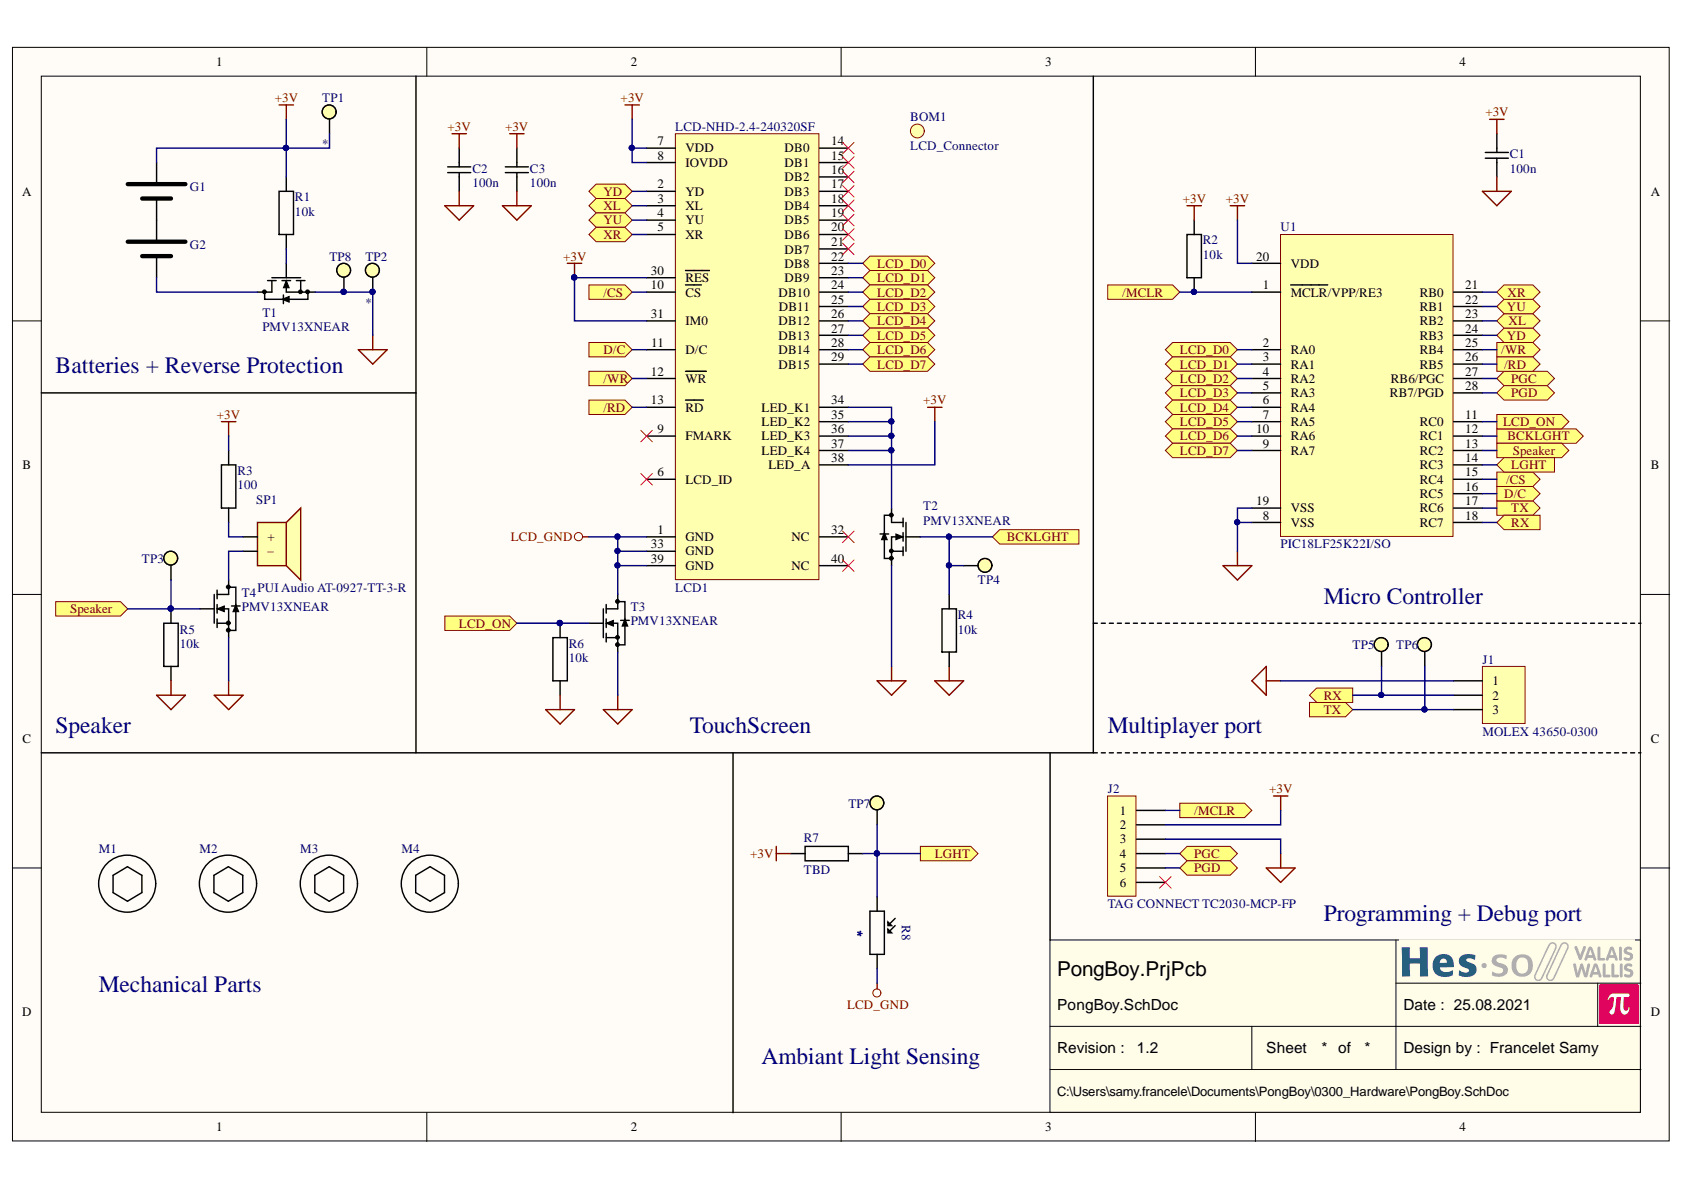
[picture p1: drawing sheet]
# Altium project PongBoy.PrjPcb
SchematicRevision: 1.4; SchematicDesigner: Francelet Samy; SchematicDate: 26.08.2021; PcbRevision: 1.1; PcbDesigner: Francelet Samy; PcbDate: 26.08.2021
1 sheet, 35 parts. Net scope: flat (ports and power ports of the same name join across sheets).
Board file: PongBoy.PcbDoc

## Sheet PongBoy.SchDoc
size A4; CompanyName: HESSO; Address1: Route du Rawyl 47; Address2: 1950 Sion; Address3: Switzerland; PageSetup: Record=PageOptions¦CenterHorizontal=True¦CenterVertical=True¦PrintScale=1.00¦XCorrection=1.00¦YCorrection=1.00¦PrintKind=1¦BorderSize=5000000¦LeftOffset=0¦BottomOffset=0¦Orientation=2¦PaperLength=1000¦PaperWidth=1000¦Scale=100¦PaperSource=15¦PrintQuality=1200¦MediaType=1¦DitherType=10¦PrintScaleMode=1¦PaperKind=A4¦PaperIndex=9

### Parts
BOM1  LCD_Connector
C1  100n  [CAPACITOR 2012 REFLOW]
C2  100n  [CAPACITOR 2012 REFLOW]
C3  100n  [CAPACITOR 2012 REFLOW]
G1  AAA Battery Holder  [1.5V Cell AAA/LR03]  (value not drawn)
G2  AAA Battery Holder  [1.5V Cell AAA/LR03]  (value not drawn)
J1  MOLEX 43650-0300  [MOLEX 43650-0300]
J2  TAG CONNECT TC2030-MCP-FP  [TAG CONNECT TC2030-MCP-FP]
LCD1  LCD-NHD-2.4-240320SF  [LCD-NHD-2.4-240320SF]
M1  M3x20  [Screw Hex Socket M3X5 Unconnected]  (value not drawn)
M2  M3x20  [Screw Hex Socket M3X5 Unconnected]  (value not drawn)
M3  M3x20  [Screw Hex Socket M3X5 Unconnected]  (value not drawn)
M4  M3x20  [Screw Hex Socket M3X5 Unconnected]  (value not drawn)
R1  10k  [RESISTOR 2012 REFLOW]
R2  10k  [RESISTOR 2012 REFLOW]
R3  100  [RESISTOR 2012 REFLOW]
R4  10k  [RESISTOR 2012 REFLOW]
R5  10k  [RESISTOR 2012 REFLOW]
R6  10k  [RESISTOR 2012 REFLOW]
R7  TBD  [RESISTOR 2012 REFLOW]
R8  *  [LDR VT900]
SP1  PUI Audio AT-0927-TT-3-R  [Speaker PUI Audio AT-0927-TT-3-R]
T1  PMV13XNEAR  [SOT23 P0.95 C1.6x3.0 H1.3]
T2  PMV13XNEAR  [SOT23 P0.95 C1.6x3.0 H1.3]
T3  PMV13XNEAR  [SOT23 P0.95 C1.6x3.0 H1.3]
T4  PMV13XNEAR  [SOT23 P0.95 C1.6x3.0 H1.3]
TP1  *  [Pad D2.0]  (no BOM)
TP2  *  [Pad D2.0]  (no BOM)
TP3  *  [Test Point Vogt 1016L.68M]  (value not drawn)
TP4  *  [Test Point Vogt 1016L.68M]  (value not drawn)
TP5  *  [Test Point Vogt 1016L.68M]  (value not drawn)
TP6  *  [Test Point Vogt 1016L.68M]  (value not drawn)
TP7  *  [Test Point Vogt 1016L.68M]  (value not drawn)
TP8  *  [Test Point Vogt 1016L.68M]  (value not drawn)
U1  PIC18LF25K22I/SO  [SO28 P1.27 C7.5X17.9 H2.7]

### Ports
/CS (in), /CS (out), /MCLR (in), /MCLR (out), /RD (in), /RD (out), /WR (in), /WR (out), BCKLGHT (in), BCKLGHT (out), D/C (in), D/C (out), LCD_D0 (bidir), LCD_D1 (bidir), LCD_D2 (bidir), LCD_D3 (bidir), LCD_D4 (bidir), LCD_D5 (bidir), LCD_D6 (bidir), LCD_D7 (bidir), LCD_ON (in), LCD_ON (out), LGHT (in), LGHT (out), PGC (bidir), PGD (bidir), RX (in), RX (out), Speaker (in), Speaker (out), TX (in), TX (out), XL (bidir), XR (bidir), YD (bidir), YU (bidir)

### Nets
+3V: C1.2 C2.2 C3.2 G1.1(+) J2.2 LCD1.7(VDD) LCD1.8(IOVDD) LCD1.30(~{RES}) LCD1.31(IM0) LCD1.38(LED_A) R1.2 R2.2 R3.2 R7.2 TP1.1 U1.20(VDD)
GND: C1.1 C2.1 C3.1 J1.1 J2.3 R4.1 R5.1 R6.1 T1.2(S) T2.2(S) T3.2(S) T4.2(S) TP2.1 TP8.1 U1.8(VSS) U1.19(VSS)
LCD_GND: LCD1.1(GND) LCD1.33(GND) LCD1.39(GND) R8.2 T3.3(D)
NetG1_2: G1.2(—) G2.1(+)
NetG2_2: G2.2(—) T1.3(D)
NetJ1_2: J1.2 TP5.1 U1.18(RC7) ; port RX
NetJ1_3: J1.3 TP6.1 U1.17(RC6) ; port TX
NetJ2_1: J2.1 R2.1 U1.1(~{MCLR}/VPP/RE3) ; port /MCLR
NetJ2_4: J2.4 U1.28(RB7/PGD) ; port PGD
NetJ2_5: J2.5 U1.27(RB6/PGC) ; port PGC
NetLCD1_2: LCD1.2(YD) U1.24(RB3) ; port YD
NetLCD1_3: LCD1.3(XL) U1.23(RB2) ; port XL
NetLCD1_4: LCD1.4(YU) U1.22(RB1) ; port YU
NetLCD1_5: LCD1.5(XR) U1.21(RB0) ; port XR
NetLCD1_10: LCD1.10(~{CS}) U1.15(RC4) ; port /CS
NetLCD1_11: LCD1.11(D/C) U1.16(RC5) ; port D/C
NetLCD1_12: LCD1.12(~{WR}) U1.25(RB4) ; port /WR
NetLCD1_13: LCD1.13(~{RD}) U1.26(RB5) ; port /RD
NetLCD1_22: LCD1.22(DB8) U1.2(RA0) ; port LCD_D0
NetLCD1_23: LCD1.23(DB9) U1.3(RA1) ; port LCD_D1
NetLCD1_24: LCD1.24(DB10) U1.4(RA2) ; port LCD_D2
NetLCD1_25: LCD1.25(DB11) U1.5(RA3) ; port LCD_D3
NetLCD1_26: LCD1.26(DB12) U1.6(RA4) ; port LCD_D4
NetLCD1_27: LCD1.27(DB13) U1.7(RA5) ; port LCD_D5
NetLCD1_28: LCD1.28(DB14) U1.10(RA6) ; port LCD_D6
NetLCD1_29: LCD1.29(DB15) U1.9(RA7) ; port LCD_D7
NetLCD1_34: LCD1.34(LED_K1) LCD1.35(LED_K2) LCD1.36(LED_K3) LCD1.37(LED_K4) T2.3(D)
NetR1_1: R1.1 T1.1(G)
NetR3_1: R3.1 SP1.1(+)
NetR4_2: R4.2 T2.1(G) TP4.1 U1.12(RC1) ; port BCKLGHT
NetR5_2: R5.2 T4.1(G) TP3.1 U1.13(RC2) ; port Speaker
NetR6_2: R6.2 T3.1(G) U1.11(RC0) ; port LCD_ON
NetR7_1: R7.1 R8.1 TP7.1 U1.14(RC3) ; port LGHT
NetSP1_2: SP1.2(–) T4.3(D)

Not connected (* = marked no-connect by the designer): J2 6*; LCD1 6(LCD_ID)* 9(FMARK)* 14(DB0)* 15(DB1)* 16(DB2)* 17(DB3)* 18(DB4)* 19(DB5)* 20(DB6)* 21(DB7)* 32(NC)* 40(NC)*

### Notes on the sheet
- Batteries + Reverse Protection
- Micro Controller
- (near R5) Speaker
- TouchScreen
- Multiplayer port
- Programming + Debug port
- Mechanical Parts
- Ambiant Light Sensing
